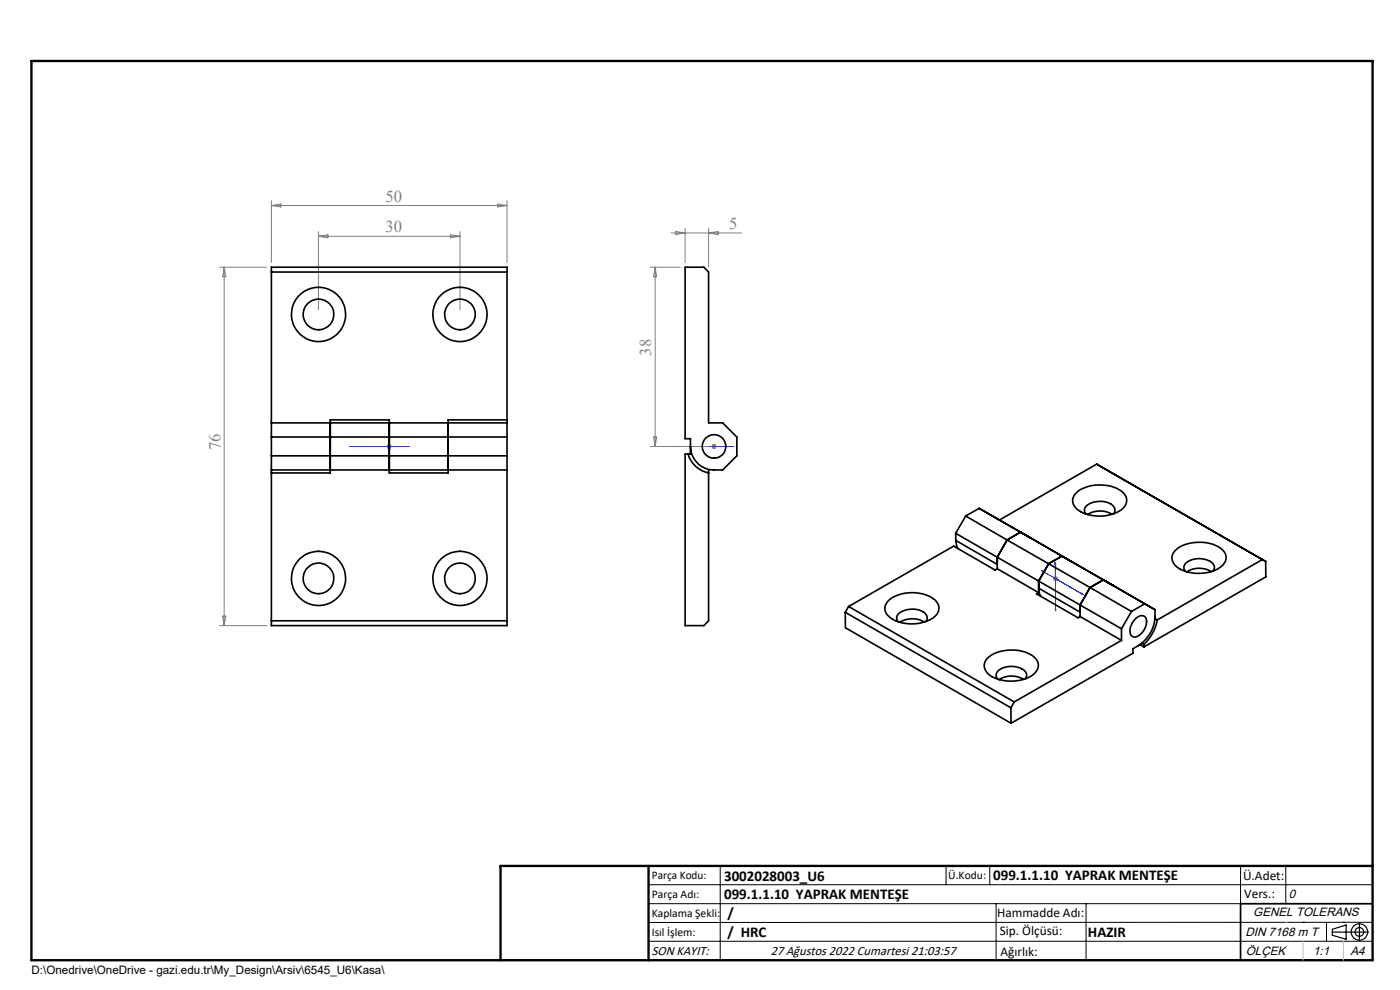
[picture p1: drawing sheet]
<svg xmlns="http://www.w3.org/2000/svg" width="297mm" height="210mm" viewBox="0 0 297 210" stroke-linecap="round" stroke-linejoin="round" font-family="sans-serif">
<g fill="none" stroke="#000" stroke-width=".25">
<path d="M282.6 197.7h7.8M282.6 197.1l3-.9v3l-3-.8zM288.4 195.8v3.8M106.2 203.7h185"/>
<circle cx="288.4" cy="197.7" r="1.74"/>
<circle cx="288.4" cy="197.7" r=".93"/>
</g>
<g fill="none" stroke="#00f" stroke-width=".21">
<path d="M74.2 94.7h.4h-.4M74.2 94.7h12.6M82.5 94.7h.2zM82.6 94.7h.1M86.8 94.7h-.4h.4M143.1 94.7h.4h-.4M143.1 94.7h12.6M151.4 94.7h.2zM151.5 94.7h.1M155.7 94.7h-.4h.4M223.9 119.3v.4l-.1-.1zM223.9 119.3v3.4"/>
<path d="M220.9 121l.3 .1v.2zM220.9 121l3 1.7M223.9 129.2l.1 .1-.1 .3zM223.9 122.7v6.9M223.9 122.7l5.9 3.4M229.5 125.9l.3 .2-.3-.1z"/>
</g>
<g fill="none" stroke="#808080" stroke-width=".21">
<path d="M46.6 56.7h10M47.6 56.7l.3 2h-.7zM47.6 56.7v76M57.6 42.6v13.1M57.6 43.6h50M57.6 43.6l2-.3v.6zM67.6 49.1v16.6M67.6 50.1h30M67.6 50.1l2-.3v.6zM95.6 49.8l2 .3-2 .3zM97.6 49.1v16.6M105.6 43.3l2 .3-2 .3z"/>
<path d="M107.6 42.6v13.1M138 56.7h6.3M139 56.7v38M139 56.7l.3 2h-.7zM142.3 49.4h15M143.3 49.1l2 .3-2 .4zM145.3 48.4v7.3M150.3 48.4v8.3M150.3 49.4l2-.3v.7zM82.1 94.7h1M82.2 94.4l.7 .7M82.6 94.2v1"/>
<path d="M82.9 94.4l-.7 .7M138 94.7h12.5M138.6 92.7h.7l-.3 2zM151 94.7h1M151.1 94.4l.7 .7M151.5 94.2v1M151.8 94.4l-.7 .7M46.6 132.7h10M47.2 130.7h.7l-.3 2zM223.4 122.7h1M223.6 122.4l.7 .7M223.9 122.2v1.1"/>
<path d="M224.3 122.4l-.7 .7"/>
</g>
<g fill="none" stroke="#000" stroke-width=".21">
<path d="M137.6 187.7h153.6M137.6 191.7h153.6M137.6 199.7h153.6M152.8 183.7v20M200.7 183.7v4M210 183.7v4M211.3 191.7v12M230.4 191.7v12M263.2 183.7v20M272.8 183.7v8M276.4 195.6h.1M281.4 195.6v4.1"/>
<path d="M285 195.6h.1M291.2 195.6l-153.6 .1"/>
</g>
<path d="M291.2 191.7h-28v12" fill="none" stroke="#000" stroke-width=".35"/>
<path d="M6.7 12.9h284.5v190.8h-284.5zM137.6 183.7v20M291.2 183.7h-185v20" fill="none" stroke="#000" stroke-width=".5"/>
<path d="M276.4 199.7v4M285 199.7v4" fill="none" stroke="#c0c0c0" stroke-width=".21"/>
<path d="M272.8 195.6h.1" fill="none" stroke="#c0c0c0" stroke-width=".25"/>
<g fill="#00f">
<path d="M86.4 94.7h.4zM82.5 94.7h.2zM82.5 94.7h.2zM74.2 94.7h.4zM82.5 94.7h.2zM74.2 94.7h.4z"/>
<path d="M220.9 121l.3 .1v.2zM223.9 129.2l.1 .1-.1 .3zM223.9 119.3l-.1 .3 .1 .1zM229.5 125.9v.1l.3 .1zM223.9 119.3l-.1 .3 .1 .1zM229.5 125.9v.1l.3 .1z"/>
<path d="M151.4 94.7h.2zM143.1 94.7h.4zM155.3 94.7h.4zM151.4 94.7h.2zM155.3 94.7h.4zM151.4 94.7h.2z"/>
</g>
<g fill="none" stroke="#000" stroke-width=".35">
<path d="M57.6 57.7h50M57.6 99.7v.6M57.6 99.7h50M57.6 96.7h50M57.6 92.7h50M57.6 89.7h50M107.6 89.1v.6M107.6 89.1h-12.5v11.2h-12.5v-11.2h-12.5v11.2h-12.5M107.6 89.1v-32.4h-50v43M107.6 89.7v43h-50v-32.4M146 96.3a5.7 5.7 0 0 0 4.3 4M146.5 94.7a5 5 0 0 0 5 5h1.8l3-3v-4l-3-3h-3v-32l-1-1h-4v36.4h1.2v3.2h-1.2v36.4h4l1-1v-32"/>
<path d="M232.7 98.5l-20.7 11.8M232.7 98.5l35.8 20.6M232.7 98.5l.7 .4M202.7 113.1l8.9 5.1M202.7 113.1l.1 1.5M202.8 114.6l.2 1.3 .2 .5M202.8 114.6l8.8 5.1M204.9 109.5l-2.2 3.6M204.9 109.5l8.7 5M207.7 107.8l11 6.3M207.7 107.8l-2.8 1.7M207.7 107.8l2.2 1.3"/>
<path d="M211.6 118.2l8.7 5.1M211.6 118.2v2.4M213.6 114.5l2.9-1.6 10.9 6.3M213.6 114.5l-2 3.7M213.6 114.5l17.6 10.1M228.5 104.3a8.4 8.4 0 0 1 9.7 .1 2.31 2.31 0 0 1-.4 3.8 8.6 8.6 0 0 1-9.2 0 2.27 2.27 0 0 1-.1-3.9zM235.9 109.1a4.9 4.9 0 0 0-5.2 0M236.3 109a1.37 1.37 0 0 0-.7-2.1 4.5 4.5 0 0 0-5.4 .8 1.21 1.21 0 0 0 .2 1.3M249.2 116.9a8.2 8.2 0 0 1 8.2-1.4 3.4 3.4 0 0 1 2.7 3 4.5 4.5 0 0 1-4.1 3 8.1 8.1 0 0 1-6.8-1.6 2.09 2.09 0 0 1 0-3zM268.5 119.1v3.3l-25.8 14.8M268.5 119.1l-.7-.4-22.3 12.8M57.6 131.7h50"/>
<path d="M179.3 129.9l35.2 20.2M179.3 129.9l.1 3.3 35.1 20.2M180 128.6l-.7 1.3M180 128.6l35.2 20.3M188.7 127.2a8.4 8.4 0 0 1 9.7 .1 2.31 2.31 0 0 1-.5 3.8 8.5 8.5 0 0 1-9.1-.1 2.23 2.23 0 0 1-.1-3.8zM196 132a4.9 4.9 0 0 0-5.1 0M196.4 131.9a1.37 1.37 0 0 0-.6-2.2 4.5 4.5 0 0 0-5.5 .9 1.21 1.21 0 0 0 .2 1.3M209.3 139.8a8.2 8.2 0 0 1 8.3-1.4 3.4 3.4 0 0 1 2.7 2.9 4.4 4.4 0 0 1-4.2 3 8.1 8.1 0 0 1-6.7-1.6 2.09 2.09 0 0 1-.1-2.9zM211.6 120.6l-.5 .3-8.8-5.1-22.3 12.8M211.6 120.6l8.7 5.1M220.3 125.7l-.4 .3 8.8 5 .4-.2M220.3 123.3l2.2-3.7 2.8-1.6 10.9 6.2"/>
<path d="M220.3 123.3v2.4M220.3 123.3l8.8 5M220.8 126.5l-.2-.5-.3-1.2 8.8 5M229.1 130.8l8.8 5M229.1 128.3l8.8 5.1M229.1 128.3v2.5M231.2 124.6l8.8 5.1M231.2 124.6l-2.1 3.7M231.2 124.6l2.9-1.6 10.9 6.3M237.9 135.8l-22.7 13.1M237.9 133.4v2.4M240 129.7l-2.1 3.7"/>
<path d="M240.9 131.2a1.26 1.26 0 0 1 1.2-.6 1.26 1.26 0 0 1 1.1 .8 3.4 3.4 0 0 1-2.6 3.7 1.43 1.43 0 0 1-.8-2l.4-1zM241.8 136.7l.9 .5M242.3 136.4l.4 .3M242.7 136.7v.5M245 129.3a7.9 7.9 0 0 1-4.7 8.3v1l-25.8 14.8M245 129.3l-2.1-1.2-2.9 1.6M245 131.2l.5 .3M245.5 131.5a9.6 9.6 0 0 1-2.8 5.2M257 121.2a4.8 4.8 0 0 0-5.2 .1M257.3 121.1a1.3 1.3 0 0 0-.6-2 4.4 4.4 0 0 0-5.5 .8 1.12 1.12 0 0 0 .3 1.3M214.5 150.1v3.3M215.2 148.9l-.7 1.2"/>
<path d="M217.1 144.1a4.8 4.8 0 0 0-5.1 .1M217.5 144a1.3 1.3 0 0 0-.6-2.1 4.4 4.4 0 0 0-5.5 .9 1.12 1.12 0 0 0 .2 1.2"/>
<circle cx="67.6" cy="66.7" r="5.7"/>
<circle cx="67.6" cy="66.7" r="3.3"/>
<circle cx="97.6" cy="66.7" r="5.7"/>
<circle cx="97.6" cy="66.7" r="3.2"/>
<circle cx="151.5" cy="94.7" r="2.49"/>
<circle cx="67.6" cy="122.7" r="3.3"/>
<circle cx="67.6" cy="122.7" r="5.8"/>
<circle cx="97.6" cy="122.7" r="5.8"/>
<circle cx="97.6" cy="122.7" r="3.2"/>
</g>
<g font-size="3.5" fill="#808080">
<text x="81.8" y="42.7">50</text>
<text x="81.8" y="49.3">30</text>
<text x="154.7" y="48.6">5</text>
<text x="138.2" y="75.4" transform="rotate(-90 138.2 75.4)">38</text>
<text x="46.8" y="95.5" transform="rotate(-90 46.8 95.5)">76</text>
</g>
<g font-size="3.2">
<text x="153.6" y="186.8">3002028003_U6</text>
<text x="153.6" y="190.8">099.1.1.10 YAPRAK MENTEŞE</text>
<text x="210.7" y="186.6">099.1.1.10 YAPRAK MENTEŞE</text>
<text x="154.3" y="194.8">/</text>
<text x="154.3" y="198.8">/ HRC</text>
<text x="230.8" y="198.7">HAZIR</text>
</g>
<g font-size="2.8">
<text x="263.7" y="186.7">Ü.Adet:</text>
<text x="263.9" y="190.5">Vers.:</text>
<text x="211.5" y="194.5">Hammadde Adı:</text>
<text x="138.3" y="202.6">SON KAYIT:</text>
<text x="163.5" y="202.6">27 Ağustos 2022 Cumartesi 21:03:57</text>
<text x="212.1" y="198.4">Sip. Ölçüsü:</text>
<text x="212.2" y="202.7">Ağırlık:</text>
</g>
<g font-size="2.6">
<text x="273.4" y="190.4">0</text>
<text x="265.9" y="194.4">GENEL TOLERANS</text>
<text x="264.2" y="198.5">DIN 7168 m T</text>
<text x="264.3" y="202.6">ÖLÇEK</text>
<text x="278.5" y="202.6">1:1</text>
<text x="286.5" y="202.6">A4</text>
</g>
<g font-size="2.5">
<text x="138.3" y="186.4">Parça Kodu:</text>
<text x="138.3" y="190.5">Parça Adı:</text>
<text x="201.2" y="186.5">Ü.Kodu:</text>
<text x="138.3" y="194.5">Kaplama Şekli:</text>
<text x="138.3" y="198.6">Isıl İşlem:</text>
<text x="6.7" y="206.7">D:\Onedrive\OneDrive - gazi.edu.tr\My_Design\Arsiv\6545_U6\Kasa\</text>
</g>
</svg>
